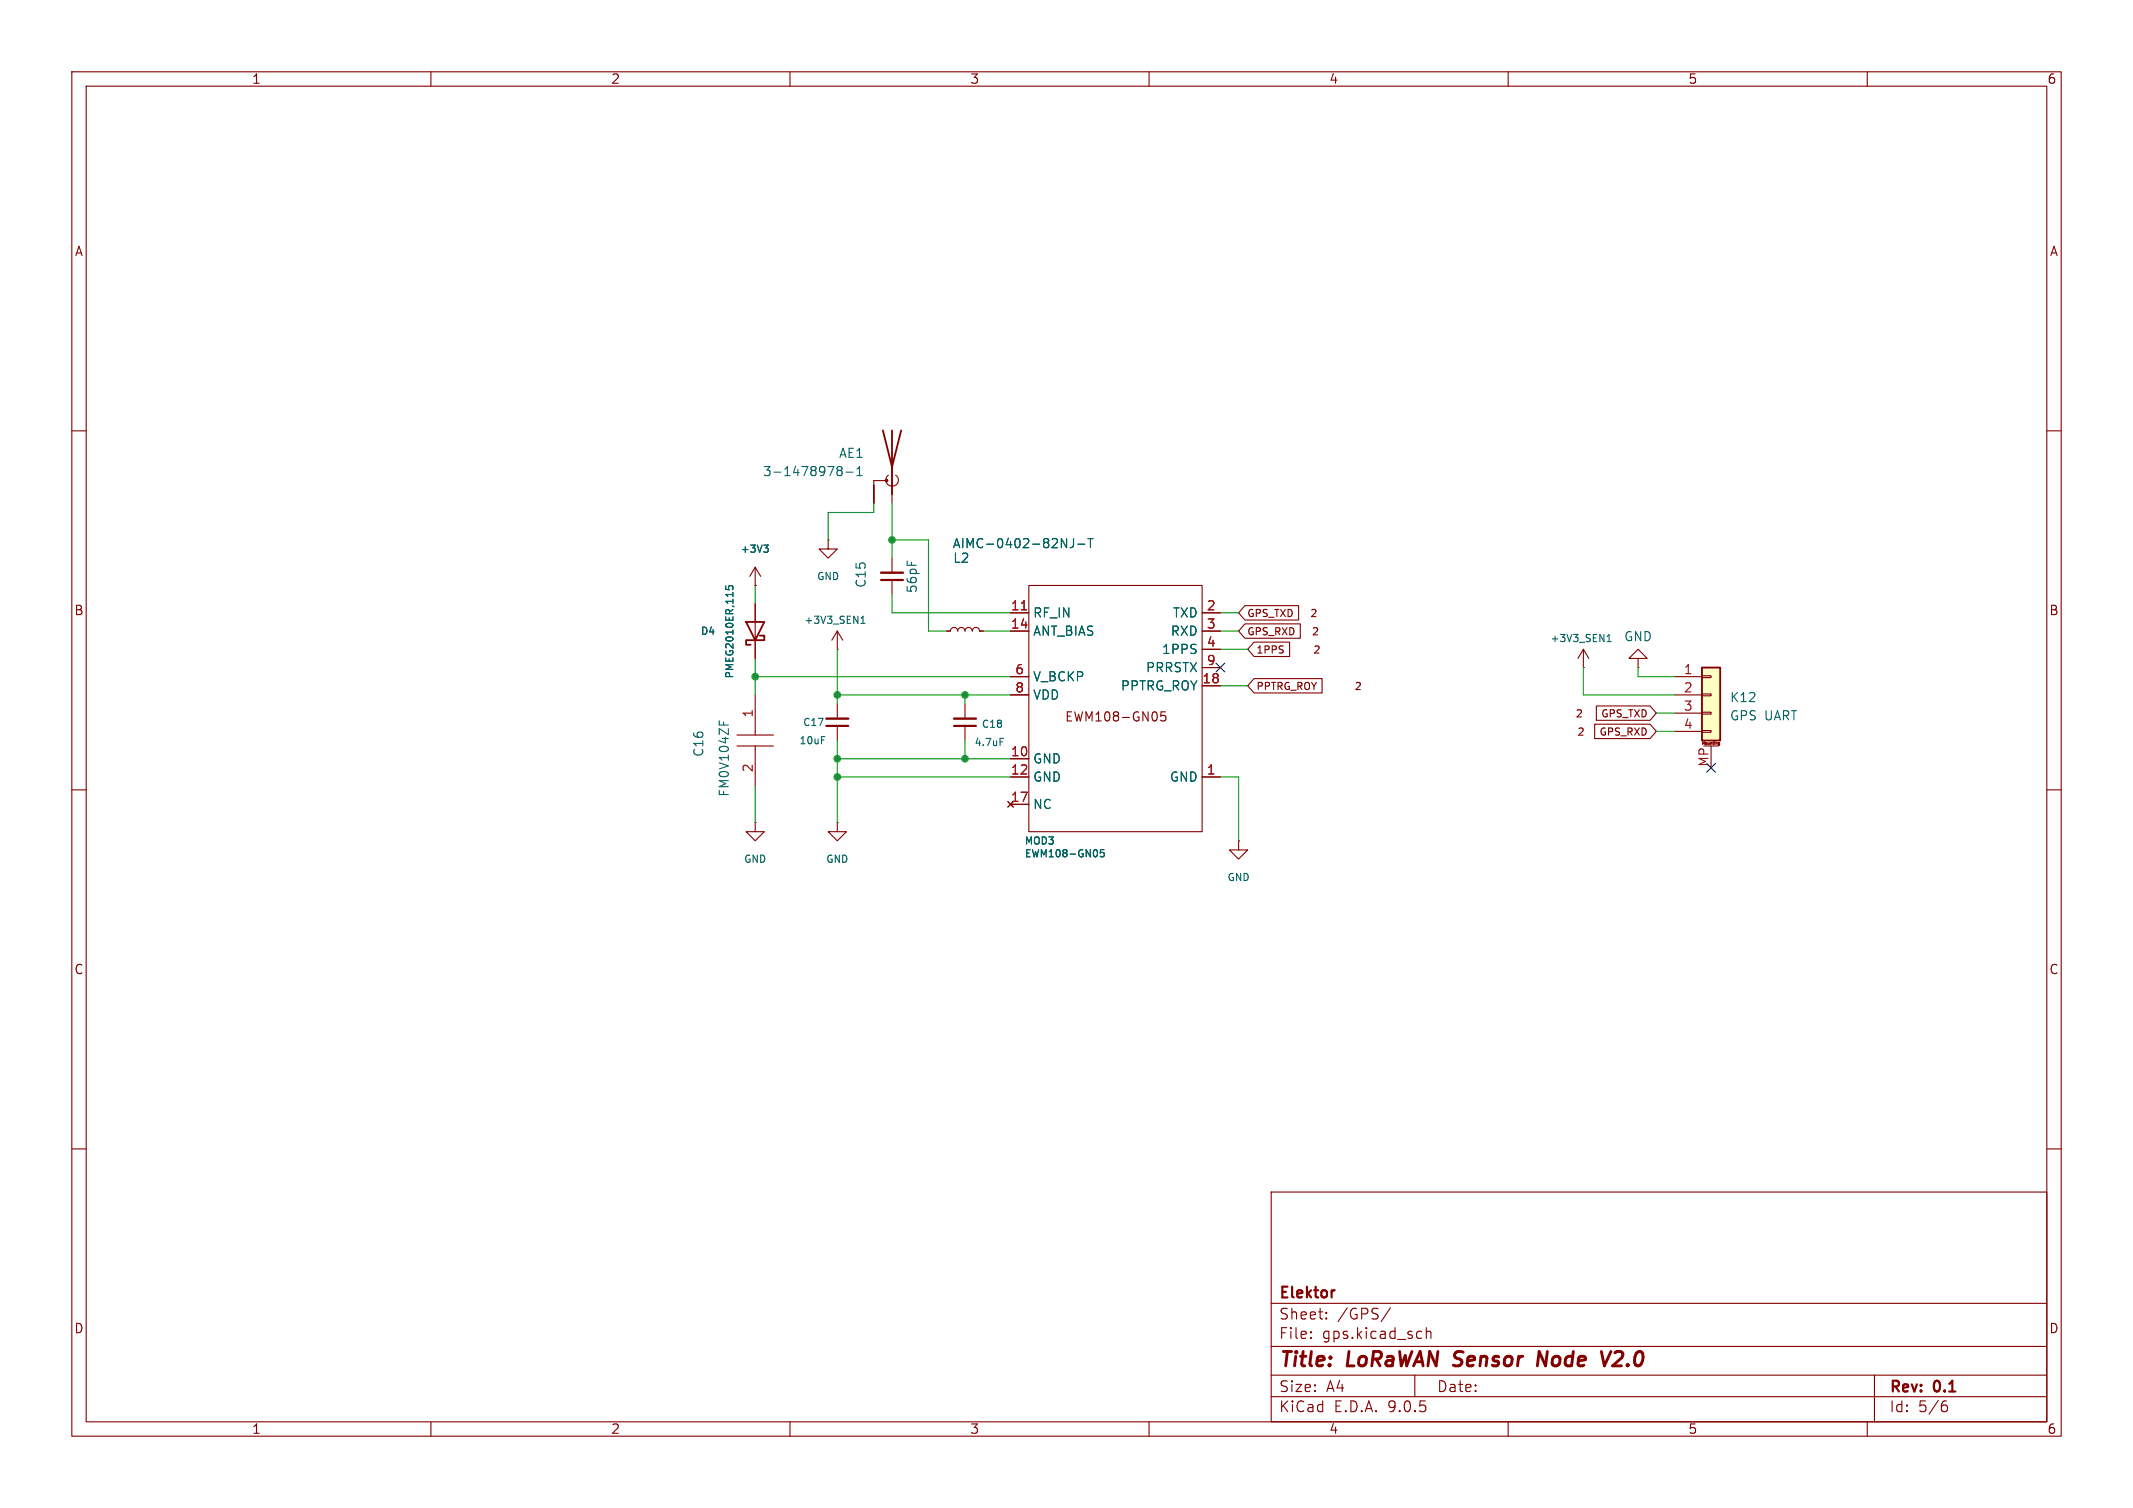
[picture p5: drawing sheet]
<svg xmlns="http://www.w3.org/2000/svg" width="297mm" height="210mm" viewBox="0 0 297 210" stroke-linecap="round" stroke-linejoin="round" font-family="sans-serif">
<g fill="none" stroke="#840000" stroke-width=".15">
<path d="M10 10h277v190h-277zM12 12h273v186h-273zM60 10v2M110 10v2M160 10v2M210 10v2M260 10v2M10 60h2M105.2 79v2.5M105.2 79l-.8 1.3M105.2 79l.7 1.3M115.3 75.2v1.3h1.3l-1.3 1.2-1.3-1.2h1.3"/>
<path d="M115.3 75.2h.1M123.4 66.9h-1.7v3.2M123.7 66.2a.85 .85 0 0 0-.1 1.2 .85 .85 0 0 0 1.2 0 .85 .85 0 0 0-.1-1.2M124.2 65v5.1M124.2 77.7v2.1M285 60h2M105.2 81.5h.1M105.2 84.1v7.6M105.2 96.8v5.6M116.6 90.4h.1M116.6 87.9l-.8 1.3M116.6 87.9l.7 1.3"/>
<path d="M116.6 87.9v2.5M116.6 98v2.1M124.2 80.8v2M134.4 98v2.1M140.7 85.3h2.6M140.7 87.9h2.6M140.7 94.2h2.6M140.7 96.8h2.6M143.3 81.5h24.1v34.3h-24.1zM162.3 99.1h-.6l-.1 .6 .2-.1 .4 .1 .1 .2v.4l-.2 .1h-.3l-.2-.1M167.4 85.3h2.5M167.4 87.9h2.5"/>
<path d="M167.4 90.4h2.5M167.4 93h2.5M167.4 95.5h2.5M10 110h2M102.6 102.4h5.1M102.6 103.9h5.1M105.2 114.6v1.2h1.2l-1.2 1.3-1.3-1.3h1.3M105.2 114.6h.1M105.2 103.9v5.6M116.6 114.6v1.2h1.3l-1.3 1.3-1.3-1.3h1.3M116.6 114.6h.1M116.6 101.1v2"/>
<path d="M134.4 101.1v2M140.3 111.6l.8 .8M140.7 105.7h2.6M140.7 108.2h2.6M140.7 112h2.6M141.1 111.6l-.8 .8M167.4 108.2h2.5M172.5 117.1v1.3h1.2l-1.2 1.2-1.3-1.2h1.3M172.5 117.1h.1M285 110h2M10 160h2M177 166h108v32h-108z"/>
<path d="M285 160h2M60 198v2M110 198v2M160 198v2M177 194.5h108M177 191.5h108M177 187.5h108M177 181.5h108M182.5 186.3h.1l-.1 .1M182.5 186.3v.1M182.5 185.5v.1M182.5 185.5h.1l-.1 .1"/>
<path d="M184.7 183.6v.1M184.7 183.6h-.1l.1 .1M184.7 182.8v.1M184.7 182.8h-.1l.1 .1M193.6 182.1l-1.3 2M197 191.5v3M197.8 185.4l.2 .1M198 186.3l-.2 .1M198.6 184.9v1.5M198.6 185.5a.37 .37 0 0 1 .6 .1v.8M210 198v2M260 198v2"/>
<path d="M261 191.5v6.5M270.6 195.7h.4l.2 .3-.1 .5-.2 .1h-.3M271 195.1l-.4 .1"/>
</g>
<path d="M214.1 190.2l.2-2 .9 2M224.3 188.2l-.9 2M225.2 188.2l-.3 .2M225.8 189.1l-1.3 1.1h1.3" fill="none" stroke="#840000" stroke-width=".4"/>
<path d="M122.7 80.8h3M115.1 101.1h3M132.8 101.1h3.1M185.7 179.7h.1" fill="none" stroke="#840000" stroke-width=".3"/>
<path d="M122.7 79.8h3M115.1 100.1h3M132.8 100.1h3.1" fill="none" stroke="#840000" stroke-width=".33"/>
<path d="M122.9 59.9l1.3 5.1 1.3-5.1M124.2 59.9v8.9M103.9 86.6h2.5l-1.2 2.6zM105.8 88.5h.6v.7h-2.5v.6h.6" fill="none" stroke="#840000" stroke-width=".25"/>
<g fill="none" stroke="#006464" stroke-width=".15">
<path d="M106.3 75.9h.7l-.4 .4 .3 .1 .1 .3-.2 .2h-.3M116.8 65.5l-.3-.2 .3-.3h.2l.3 .2-.3 .3M116.8 65.5l-.3 .3 .1 .3 .2 .1h.3l.2-.2v-.2l-.3-.3M116.8 65.5h.2M117.8 65.8h1M119.3 66.2h.7M119.3 65.3l.4-.3v1.2M101.1 81.6v.5h.4l-.1-.1 .1-.3 .1-.1h.4l.1 .1-.1 .4M119.9 86.8h.6M119.9 86.1l.3-.3v1M100.1 100.4v.6M100.8 100.5v.5"/>
<path d="M114.4 102.6h.5M139.2 102.8h.5M153.7 118.3h-.5v.5l.1-.1 .4 .1 .1 .1-.1 .3-.1 .1-.4-.1"/>
</g>
<circle cx="123.4" cy="66.9" r=".18" fill="#840000" stroke="#840000" stroke-width=".15"/>
<path d="M142.2 84.9h.8" fill="none" stroke="#a90000" stroke-width=".15"/>
<path d="M237 93h2.5v10.1h-2.5z" fill="#ffffc2"/>
<path d="M237 93h2.5v10.1h-2.5z" fill="none" stroke="#840000" stroke-width=".25"/>
<g fill="none" stroke="#840000" stroke-width=".15">
<path d="M105.2 81.5h.1M105.2 84.1v2.5M105.2 89.2v2.5M131.8 87.9h.5a.51 .51 0 0 1 .5-.5 .51 .51 0 0 1 .5 .5 .51 .51 0 0 1 .6-.5 .51 .51 0 0 1 .5 .5 .51 .51 0 0 1 .5-.5 .51 .51 0 0 1 .5 .5 .51 .51 0 0 1 .5-.5 .51 .51 0 0 1 .5 .5h.5M140.7 94.2h2.6M140.7 96.8h2.6M140.7 87.9h2.6M140.7 85.3h2.6M167.4 87.9h2.5M167.4 85.3h2.5M167.4 90.4h2.5M167.4 93h2.5"/>
<path d="M167.4 95.5h2.5M173.3 84.3h7.5v2h-7.5l-.8-1zM173.3 86.9h7.8v2h-7.8l-.8-1zM174.6 89.4h5v2h-5l-.9-1zM174.6 94.5h9.5v2h-9.5l-.9-1zM220.5 93h.1M220.5 90.4l-.8 1.3M220.5 90.4l.7 1.3M220.5 90.4v2.6M222.3 98.3h7.5l.8 1-.8 1h-7.5zM228.1 91.7h1.3l-1.3-1.3-1.3 1.3h1.3v1.3M228.1 93h.1"/>
<path d="M233.2 94.2h3.8M233.2 96.8h3.8M233.2 99.3h3.8M237 94.1h1.3v.3h-1.3zM237 96.6h1.3v.3h-1.3zM237 99.2h1.3v.2h-1.3zM140.3 111.6l.8 .8M140.7 105.7h2.6M140.7 108.2h2.6M140.7 112h2.6M141.1 111.6l-.8 .8M167.4 108.2h2.5"/>
<path d="M222 100.9h7.8l.8 1-.8 1h-7.8zM233.2 101.9h3.8M237 101.7h1.3v.3h-1.3zM237.1 103.7v-.4l.1 .3 .1-.3v.4M237.2 103.9h2.1M238.3 103.9v3M238.5 103.3v.3M238.8 103.3h.1M239.4 103.7l-.1-.1v-.2h.1v.3l-.1 .1"/>
</g>
<path d="M106.3 75.9h.7l-.4 .4 .3 .1 .1 .3-.2 .2h-.3M147.8 75l.7 1.3v-1.3M149.5 75v.9a.41 .41 0 0 1-.5 .4M150.1 75.8h1M151.5 75h.7M151.8 75v1.3M101.1 81.6v.5h.4l-.1-.1 .1-.3 .1-.1h.4l.1 .1-.1 .4M223.8 89.4h.5M223.8 88.6l.3-.2v1M153.7 118.3h-.5v.5l.1-.1 .4 .1 .1 .1-.1 .3-.1 .1-.4-.1" fill="none" stroke="#006464" stroke-width=".15"/>
<g fill="none" stroke="#009600" stroke-width=".15">
<path d="M121.7 70.1v1.3h-6.4v3.8M124.2 70.1v7.6M124.2 75.2h5.1v12.7h2.5M105.2 81.5v2.6M105.2 91.7v5.1M105.2 94.2h35.5M116.6 90.4v7.6M116.6 96.8h24.1M124.2 82.8v2.5h16.5M134.4 96.8v1.2M136.9 87.9h3.8M169.9 85.3h2.6"/>
<path d="M169.9 87.9h2.6M169.9 90.4h3.8M169.9 95.5h3.8M220.5 93v3.8h12.7M228.1 93v1.2h5.1M230.6 99.3h2.6M105.2 109.5v5.1M116.6 103.1v11.5M116.6 108.2h24.1M116.6 105.7h24.1M134.4 103.1v2.6M169.9 108.2h2.6v8.9"/>
<path d="M230.6 101.9h2.6"/>
</g>
<path d="M169.3 92.4l1.2 1.2M170.5 92.4l-1.2 1.2M237.6 106.3l1.3 1.2M238.9 106.3l-1.3 1.2" fill="none" stroke="#000084" stroke-width=".15"/>
<path d="M142.2 84.9h.8" fill="none" stroke="#a90000" stroke-width=".15"/>
<g fill="#009600" stroke="#009600" stroke-width=".15">
<circle cx="105.2" cy="94.2" r=".46"/>
<circle cx="116.6" cy="105.7" r=".46"/>
<circle cx="116.6" cy="96.8" r=".46"/>
<circle cx="124.2" cy="75.2" r=".46"/>
<circle cx="116.6" cy="108.2" r=".46"/>
<circle cx="134.4" cy="105.7" r=".46"/>
<circle cx="134.4" cy="96.8" r=".46"/>
</g>
<g font-size="2.8" fill="#840000">
<text x="178" y="190.9">Title:</text>
<text x="187.7" y="190.9">LoRaWAN Sensor</text>
<text x="215.7" y="190.9">Node</text>
<text x="225.5" y="190.9">V2.0</text>
</g>
<g font-size="2.1" fill="#840000">
<text x="178" y="184">Sheet:</text>
<text x="178" y="181.2">Elektor</text>
<text x="186.2" y="184">/GPS/</text>
<text x="178" y="186.7">File:</text>
<text x="184.1" y="186.7">gps.kicad_sch</text>
<text x="178" y="196.9">KiCad</text>
<text x="178" y="194.1">Size:</text>
<text x="184.7" y="194.1">A4</text>
<text x="185.7" y="196.9">E.D.A.</text>
<text x="193.3" y="196.9">9.0.5</text>
<text x="200" y="194.1">Date:</text>
<text x="263" y="194.3">Rev:</text>
<text x="263" y="196.9">Id:</text>
<text x="267.1" y="196.9">5/6</text>
<text x="269.4" y="194.3">0.1</text>
</g>
<g font-size="1.8" fill="#840000">
<text x="35" y="11.9">1</text>
<text x="85" y="11.9">2</text>
<text x="135" y="11.9">3</text>
<text x="185" y="11.9">4</text>
<text x="235" y="11.9">5</text>
<text x="285" y="11.9">6</text>
<text x="10.3" y="35.9">A</text>
<text x="285.3" y="35.9">A</text>
<text x="10.3" y="85.9">B</text>
<text x="285.3" y="85.9">B</text>
<text x="148.2" y="100.7">EWM108-GN05</text>
<text x="10.3" y="135.9">C</text>
<text x="285.3" y="135.9">C</text>
<text x="10.3" y="185.9">D</text>
<text x="285.3" y="185.9">D</text>
<text x="35" y="199.9">1</text>
<text x="85" y="199.9">2</text>
<text x="135" y="199.9">3</text>
<text x="185" y="199.9">4</text>
<text x="235" y="199.9">5</text>
<text x="285" y="199.9">6</text>
</g>
<g font-size="1.8" fill="#006464">
<text x="116.7" y="64">AE1</text>
<text x="106.2" y="66.5">3-1478978-1</text>
<text x="132.6" y="76.6">AIMC-0402-82NJ-T</text>
<text x="120.8" y="82" transform="rotate(-90 120.8 82)">C15</text>
<text x="127.9" y="82.7" transform="rotate(-90 127.9 82.7)">56pF</text>
<text x="132.6" y="78.6">L2</text>
<text x="143.8" y="86.2">RF_IN</text>
<text x="143.8" y="88.7">ANT_BIAS</text>
<text x="162.9" y="88.7">RXD</text>
<text x="163.2" y="86.2">TXD</text>
<text x="226.1" y="89.5">GND</text>
<text x="143.8" y="95.1">V_BCKP</text>
<text x="159.5" y="93.8">PRRSTX</text>
<text x="161.7" y="91.3">1PPS</text>
<text x="143.8" y="97.6">VDD</text>
<text x="156" y="96.4">PPTRG_ROY</text>
<text x="240.8" y="98">K12</text>
<text x="240.8" y="100.5">GPS UART</text>
<text x="98.1" y="105.5" transform="rotate(-90 98.1 105.5)">C16</text>
<text x="143.8" y="106.5">GND</text>
<text x="101.7" y="111.1" transform="rotate(-90 101.7 111.1)">FM0V104ZF</text>
<text x="143.8" y="109.1">GND</text>
<text x="143.8" y="112.9">NC</text>
<text x="162.8" y="109.1">GND</text>
</g>
<g font-size="1.8" fill="#a90000">
<text x="140.7" y="85.1">11</text>
<text x="140.7" y="87.6">14</text>
<text x="167.9" y="85.1">2</text>
<text x="167.9" y="87.6">3</text>
<text x="141.3" y="94">6</text>
<text x="167.3" y="95.3">18</text>
<text x="167.9" y="90.2">4</text>
<text x="167.9" y="92.7">9</text>
<text x="234.4" y="94">1</text>
<text x="104.9" y="100" transform="rotate(-90 104.9 100)">1</text>
<text x="141.3" y="96.5">8</text>
<text x="234.4" y="96.5">2</text>
<text x="234.4" y="99.1">3</text>
<text x="234.4" y="101.6">4</text>
<text x="104.9" y="107.6" transform="rotate(-90 104.9 107.6)">2</text>
<text x="140.7" y="105.4">10</text>
<text x="140.7" y="108">12</text>
<text x="167.9" y="108">1</text>
<text x="238" y="106.9" transform="rotate(-90 238 106.9)">MP</text>
<text x="140.7" y="111.8">17</text>
</g>
<g font-size="1.4" fill="#006464">
<text x="103" y="77.2">+3V3</text>
<text x="113.7" y="81">GND</text>
<text x="97.5" y="88.6">D4</text>
<text x="111.9" y="87.1">+3V3_SEN1</text>
<text x="215.8" y="89.6">+3V3_SEN1</text>
<text x="102.3" y="94.6" transform="rotate(-90 102.3 94.6)">PMEG2010ER,115</text>
<text x="111.7" y="101.3">C17</text>
<text x="136.6" y="101.6">C18</text>
<text x="111.2" y="103.9">10uF</text>
<text x="135.6" y="104.1">4.7uF</text>
<text x="142.6" y="117.8">MOD3</text>
<text x="142.6" y="119.6">EWM108-GN05</text>
<text x="103.5" y="120.4">GND</text>
<text x="114.9" y="120.4">GND</text>
<text x="170.8" y="122.9">GND</text>
</g>
<g font-size="1.4" fill="#840000">
<text x="173.6" y="86.1">GPS_TXD</text>
<text x="173.6" y="88.7">GPS_RXD</text>
<text x="182.4" y="86.1">2</text>
<text x="182.6" y="88.7">2</text>
<text x="174.9" y="91.2">1PPS</text>
<text x="182.8" y="91.2">2</text>
<text x="174.9" y="96.3">PPTRG_ROY</text>
<text x="188.6" y="96.3">2</text>
<text x="219.3" y="100.1">2</text>
<text x="222.8" y="100.1">GPS_TXD</text>
<text x="219.5" y="102.7">2</text>
<text x="222.6" y="102.7">GPS_RXD</text>
</g>
<text font-size=".5" fill="#840000" x="236.8" y="103.9">Mounting</text>
</svg>
